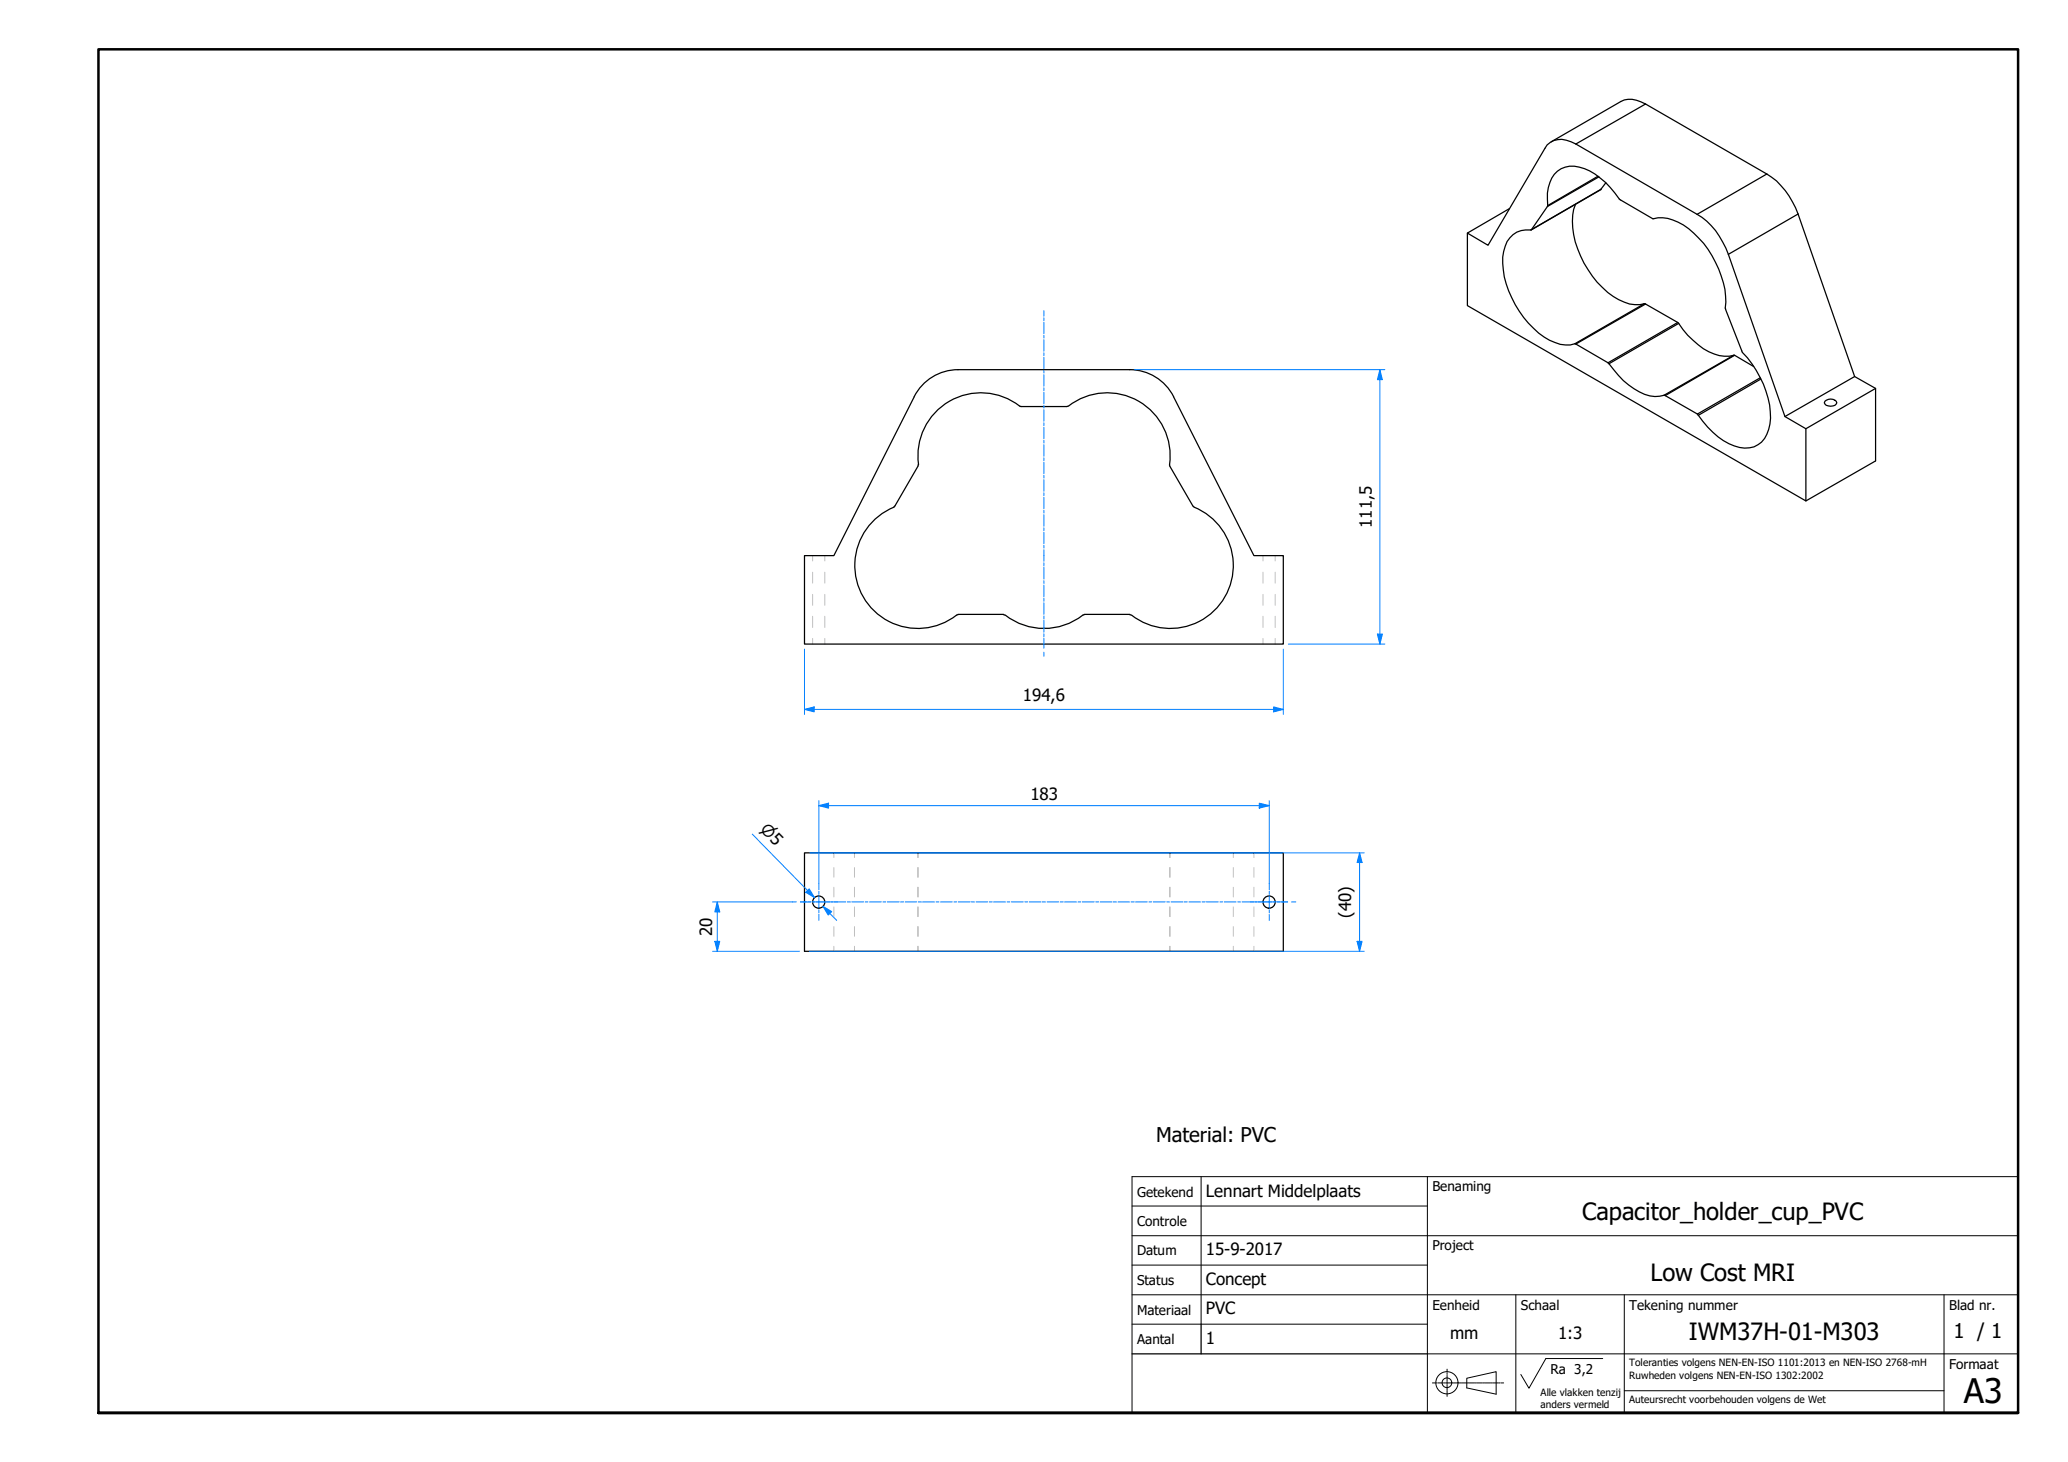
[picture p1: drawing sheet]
<svg xmlns="http://www.w3.org/2000/svg" width="420mm" height="297mm" viewBox="0 0 420 297" stroke-linecap="round" stroke-linejoin="round" font-family="sans-serif">
<!-- layer: Hidden Edges(TU) -->
<g fill="none" stroke="#c0c0c0" stroke-width=".2">
<path d="M165.1 112.9v1.1M165.1 116.3v2.2M167.6 112.9v1.1M167.6 116.3v2.2M256.6 112.9v1.1M256.6 116.3v2.2M259.1 112.9v1.1M259.1 116.3v2.2M165.1 120.8v2.2M165.1 125.2v2.3M165.1 129.7v1.2M167.6 120.8v2.2"/>
<path d="M167.6 125.2v2.3M167.6 129.7v1.2M256.6 120.8v2.2M256.6 125.2v2.3M256.6 129.7v1.2M259.1 120.8v2.2M259.1 125.2v2.3M259.1 129.7v1.2M169.4 173.3v.9M169.4 176.3v1.9M173.6 173.3v.9M173.6 176.3v1.9"/>
<path d="M186.4 173.3v.9M186.4 176.3v1.9M186.6 173.3v.9M186.6 176.3v1.9M237.6 173.3v.9M237.6 176.3v1.9M237.7 173.3v.9M237.7 176.3v1.9M250.6 173.3v.9M250.6 176.3v1.9M254.8 173.3v.9M254.8 176.3v1.9"/>
<path d="M169.4 180.3v1.9M169.4 184.3v1.9M169.4 188.3v1.9M169.4 192.3v1M173.6 180.3v1.9M173.6 184.3v1.9M173.6 188.3v1.9M173.6 192.3v1M186.4 180.3v1.9M186.4 184.3v1.9M186.4 188.3v1.9M186.4 192.3v1"/>
<path d="M186.6 180.3v1.9M186.6 184.3v1.9M186.6 188.3v1.9M186.6 192.3v1M237.6 180.3v1.9M237.6 184.3v1.9M237.6 188.3v1.9M237.6 192.3v1M237.7 180.3v1.9M237.7 184.3v1.9M237.7 188.3v1.9M237.7 192.3v1"/>
<path d="M250.6 180.3v1.9M250.6 184.3v1.9M250.6 188.3v1.9M250.6 192.3v1M254.8 180.3v1.9M254.8 184.3v1.9M254.8 188.3v1.9M254.8 192.3v1"/>
</g>
<!-- layer: Visible Edges(TU) -->
<g fill="none" stroke="#000" stroke-width=".25">
<path d="M314.3 29.4a4.2 4.2 0 0 1 4.9-.6l25.6 14.7a14.9 14.9 0 0 1 6.4 8.2l11.4 32.9 4.3 2.5v14.7l-68.8-39.7v-14.7l4.2 2.4zM315.2 28.8l14.1-8.2a5 5 0 0 1 5 .5l24.7 14.3a15.5 15.5 0 0 1 6.3 8.1l11.5 33 4.3 2.4v14.7l-14.2 8.2M316.4 34.8a5.3 5.3 0 0 1 5.5-.5 16.5 16.5 0 0 1 7.2 6.3l6.7 3.8a7.6 7.6 0 0 1 6.2 1.3 20.2 20.2 0 0 1 8.6 15.7v1.5l3.3 8.6a21.2 21.2 0 0 1 5.8 12.1 7.9 7.9 0 0 1-1.8 6.2 5.2 5.2 0 0 1-5.5 .8 16.7 16.7 0 0 1-7.5-6.5l-6.7-3.8a6.8 6.8 0 0 1-6.2-1.3 21.9 21.9 0 0 1-5.3-5.3l-6.7-3.9a6.5 6.5 0 0 1-5.2-.7 19.9 19.9 0 0 1-9.5-16.9 5.8 5.8 0 0 1 2.9-5 6.1 6.1 0 0 1 2.9-.5l3.3-4.7a9.7 9.7 0 0 1 1.4-6.6zM326.3 37.1l-1.1 1.4-14.1 8.2M306.6 42.4l-8.5 5M320.1 41.5a12.5 12.5 0 0 0 .4 9.1 18.1 18.1 0 0 0 9.5 10.8 6.6 6.6 0 0 0 4.2 .3l6.7 3.8a17 17 0 0 0 7.4 6.4 6.6 6.6 0 0 0 4.1 .3l3.9 2.3M376.8 76.5l-14.2 8.1M381.1 78.9l-14.2 8.2M186.5 94.7l-4.9 8.2M186.6 94.4l-.1 .3M207.2 82.5a12.8 12.8 0 0 0-14.3-1 12.8 12.8 0 0 0-6.3 12.9M207.2 82.5l.3 .1"/>
<path d="M207.5 82.6h9.2M217 82.5l-.3 .1M217.1 82.5a12.9 12.9 0 0 1 14.4-.9 12.9 12.9 0 0 1 6.2 13.1M237.7 94.7l4.8 8.2M238.4 80.6a10 10 0 0 0-8.8-5.5h-34.9a10 10 0 0 0-9 5.5l-16.3 32.3h-6v18h97.3v-18h-5.9l-16.4-32.3M370.8 81.5a1.54 1.54 0 0 1 2.4 .3 1.5 1.5 0 0 1-2.6 0zM181.7 103a12.8 12.8 0 0 0-6.3 18.3 12.8 12.8 0 0 0 18.9 3.7M242.6 103a12.8 12.8 0 0 1 6.3 18.3 12.8 12.8 0 0 1-19 3.7M194.6 124.8h9.3M194.7 124.9l-.3 .1M203.9 124.9l.3 .1M204.2 125a12.8 12.8 0 0 0 15.8 0"/>
<path d="M220.3 124.8h9.3M220.3 124.9l-.3 .1M229.5 124.9l.3 .1M163.4 173.3h97.3v20h-97.3z"/>
<circle cx="166.3" cy="183.3" r="1.24"/>
<circle cx="257.8" cy="183.3" r="1.24"/>
</g>
<!-- layer: Visible Tangent Edges(TU) -->
<g fill="none" stroke="#000" stroke-width=".25">
<path d="M324.7 35.8l-10.2 6M324.9 35.9l-10.5 6.1M325.2 38.5l-14.1 8.2M334.3 21.1l-14.1 8.2M359 35.4l-14.2 8.1M365.3 43.5l-14.1 8.2M334.1 61.7l-14.1 8.1M334.3 61.8l-14.1 8.1M340.9 65.5l-14.2 8.2M341.1 65.7l-14.2 8.2M352.2 72.2l-14.1 8.1M352.4 72.2l-14.1 8.2"/>
<path d="M357.6 76.8l-12.7 7.3M357.8 77l-12.7 7.4"/>
</g>
<!-- layer: Visible (ISO) -->
<path d="M20 287.1v-277.1h390v277.1h-390h390" fill="none" stroke="#000" stroke-width=".51"/>
<!-- layer: Sketch Geometry(TU) -->
<g fill="none" stroke="#000" stroke-width=".2">
<path d="M230 239.1h180v48h-180zM244 239.1v29.9M290 239.1v48M230 245h60M230 251.1h180M230 257h60M230 269h60M230 263.1h180M290 275.1h120M308 263.1v24M314.1 276h11.5M330 263.1v24"/>
<path d="M395 263.1v24M330 282.6h65"/>
</g>
<path d="M230 275.1h60M244 269v6.1" fill="none" stroke="#000" stroke-width=".25"/>
<!-- layer: Leader Lines(TU) -->
<g fill="none" stroke="#000" stroke-width=".2">
<path d="M314.1 276l-3.5 6.1-1.6-2.8M298 280l6-1.3v4.6l-6-1.3z"/>
<circle cx="294" cy="280.9" r="2.25"/>
<circle cx="294" cy="280.9" r=".98"/>
</g>
<!-- layer: Centerline(TU) -->
<g fill="none" stroke="#000" stroke-width=".2">
<path d="M294 278.2v.6M294 279v.3M294 279.4v1.3M291 281h.5M291.7 281h.2M292.1 281h1.1M293.3 281h.3M293.7 281h1.1M294 280.8v.3M294 281.3v1.2M294 282.6v.3M294 283.1v.6"/>
<path d="M294.9 281h.2M295.3 281h1.1M296.5 281h.3M296.9 281h1.1M298.1 281h.3M298.5 281h1.1M299.7 281h.3M300.1 281h1.1M301.3 281h.3M301.8 281h1M303 281h.2M303.3 281h1.1"/>
<path d="M304.5 281h.3M305 281h.5"/>
</g>
<!-- layer: Dimensions(TU) -->
<path d="M166.4 163.7h1.9" fill="none" stroke="#0080ff" stroke-width=".2"/>
<path d="M166.4 163.7l1.9-.5v1z" fill-rule="evenodd" fill="#0080ff"/>
<path d="M166.4 163.7l1.9-.5v1zM255.8 163.7h2.1" fill="none" stroke="#0080ff" stroke-width=".2"/>
<path d="M255.8 163.2l2.1 .5-2.1 .5z" fill-rule="evenodd" fill="#0080ff"/>
<path d="M166.4 162.7v16.8M168.3 163.7h87.5M255.8 163.2l2.1 .5-2.1 .5zM257.9 162.7v16.8M276.2 191.2v2.1" fill="none" stroke="#0080ff" stroke-width=".2"/>
<path d="M275.7 191.2h1l-.5 2.1z" fill-rule="evenodd" fill="#0080ff"/>
<path d="M276.2 173.3v1.9M275.7 191.2h1l-.5 2.1z" fill="none" stroke="#0080ff" stroke-width=".2"/>
<path d="M276.2 173.3l.5 1.9h-1z" fill-rule="evenodd" fill="#0080ff"/>
<path d="M164.5 173.3h112.7M276.2 173.3l.5 1.9h-1zM276.2 175.2v16M145.7 191.2v2.1M164.5 193.3h112.7" fill="none" stroke="#0080ff" stroke-width=".2"/>
<path d="M145.2 191.2h1l-.5 2.1z" fill-rule="evenodd" fill="#0080ff"/>
<path d="M145.2 191.2h1l-.5 2.1zM145.7 183.2v2.1" fill="none" stroke="#0080ff" stroke-width=".2"/>
<path d="M145.7 183.2l.5 2.1h-1z" fill-rule="evenodd" fill="#0080ff"/>
<path d="M280.4 128.8v2.1M144.8 193.3h17.6M144.8 183.2h16.2M145.7 183.2l.5 2.1h-1zM145.7 185.3v5.9" fill="none" stroke="#0080ff" stroke-width=".2"/>
<path d="M279.8 128.8h1.1l-.5 2.1z" fill-rule="evenodd" fill="#0080ff"/>
<path d="M280.4 75.1v2M279.8 128.8h1.1l-.5 2.1z" fill="none" stroke="#0080ff" stroke-width=".2"/>
<path d="M280.4 75.1l.5 2h-1.1z" fill-rule="evenodd" fill="#0080ff"/>
<path d="M230.5 75.1h50.9M280.4 75.1l.5 2h-1.1zM280.4 77.1v51.7M261.7 130.9h19.7M164.1 181l1.4 1.4" fill="none" stroke="#0080ff" stroke-width=".2"/>
<path d="M164.4 180.6l1.1 1.8-1.8-1.1z" fill-rule="evenodd" fill="#0080ff"/>
<path d="M164.4 180.6l1.1 1.8-1.8-1.1zM167.2 184.1l1.4 1.5" fill="none" stroke="#0080ff" stroke-width=".2"/>
<path d="M167.2 184.1l1.8 1.1-.7 .7z" fill-rule="evenodd" fill="#0080ff"/>
<path d="M258.8 144.1h1.9M152.8 169.5l12.7 12.9M167.2 184.1l1.8 1.1-.7 .7zM168.6 185.6l1.4 1.4" fill="none" stroke="#0080ff" stroke-width=".2"/>
<!-- layer: Center Mark(TU) -->
<g fill="none" stroke="#0080ff" stroke-width=".2">
<path d="M166.4 179.5v1.3M257.9 179.5v1.3M162.6 183.2h1.2M164.1 183.2h.7M165.1 183.2h2.5M166.4 181.1v.6M166.4 182v2.5M166.4 184.8v.7M166.4 185.8v1.2M167.9 183.2h.6M168.8 183.2h1.3M254.1 183.2h1.2"/>
<path d="M255.7 183.2h.6M256.6 183.2h2.5M257.9 181.1v.6M257.9 182v2.5M257.9 184.8v.7M257.9 185.8v1.2M259.4 183.2h.6M260.3 183.2h1.3"/>
</g>
<!-- layer: Centerline(TU) -->
<g fill="none" stroke="#0080ff" stroke-width=".2">
<path d="M212.1 63.1v1.1M212.1 64.6v.5M212.1 65.5v2.3M212.1 68.1v.6M212.1 69v2.4M212.1 71.7v.5M212.1 72.6v2.3M212.1 75.2v.6M212.1 76.1v2.4M212.1 78.8v.6M212.1 79.7v2.3M212.1 82.3v.6"/>
<path d="M212.1 83.2v2.4M212.1 85.9v.6M212.1 86.8v2.3M212.1 89.5v.5M212.1 90.3v2.4M212.1 93v.6M212.1 93.9v2.4M212.1 96.6v.5M212.1 97.5v2.3M212.1 100.1v.6M212.1 101v2.4M212.1 103.7v.6"/>
<path d="M212.1 104.6v2.3M212.1 107.2v.6M212.1 108.1v2.4M212.1 110.8v.6M212.1 111.7v2.3M212.1 114.3v.7M212.1 115.2v2.5M212.1 118v.5M212.1 118.9v2.4M212.1 121.6v.6M212.1 122.5v2.3M212.1 125.1v.7"/>
<path d="M212.1 126v2.4M212.1 128.8v.5M212.1 129.7v2M212.1 132.5v.8"/>
</g>
<!-- layer: Dimensions(TU) -->
<path d="M258.8 143.6l1.9 .5-1.9 .5z" fill-rule="evenodd" fill="#0080ff"/>
<path d="M163.4 144.1h2M258.8 143.6l1.9 .5-1.9 .5z" fill="none" stroke="#0080ff" stroke-width=".2"/>
<path d="M163.4 144.1l2-.5v1z" fill-rule="evenodd" fill="#0080ff"/>
<path d="M163.4 131.9v13.2M260.7 131.9v13.2M163.4 144.1l2-.5v1zM165.4 144.1h93.4" fill="none" stroke="#0080ff" stroke-width=".2"/>
<!-- layer: Centerline(TU) -->
<g fill="none" stroke="#0080ff" stroke-width=".2">
<path d="M161 183.2h.8M162.6 183.2h2.1M165 183.2h.5M165.9 183.2h2.4M168.5 183.2h.7M169.5 183.2h2.3M172.1 183.2h.7M173 183.2h2.5M175.8 183.2h.5M176.7 183.2h2.4M179.4 183.2h.6M180.3 183.2h2.4"/>
<path d="M182.9 183.2h.7M183.9 183.2h2.3M186.6 183.2h.6M187.5 183.2h2.4M190.2 183.2h.6M191.1 183.2h2.4M193.8 183.2h.6M194.7 183.2h2.4M197.4 183.2h.6M198.3 183.2h2.4M201 183.2h.6M201.9 183.2h2.4"/>
<path d="M204.6 183.2h.6M205.5 183.2h2.4M208.2 183.2h.6M209.1 183.2h2.4M211.8 183.2h.6M212.7 183.2h2.4M215.4 183.2h.6M216.3 183.2h2.4M219 183.2h.6M219.9 183.2h2.4M222.6 183.2h.6M223.5 183.2h2.4"/>
<path d="M226.2 183.2h.6M227.1 183.2h2.4M229.8 183.2h.6M230.7 183.2h2.4M233.4 183.2h.6M234.3 183.2h2.4M237 183.2h.6M237.9 183.2h2.4M240.6 183.2h.6M241.6 183.2h2.3M244.2 183.2h.7M245.1 183.2h2.4"/>
<path d="M247.8 183.2h.6M248.7 183.2h2.4M251.5 183.2h.5M252.3 183.2h2.5M255 183.2h.7M256 183.2h2.3M258.6 183.2h.7M259.5 183.2h2.1M262.4 183.2h.9"/>
</g>
<text font-size="6.9" x="399" y="285">A3</text>
<g font-size="4.8">
<text x="321.4" y="247.9">Capacitor_holder_cup_PVC</text>
<text x="335.3" y="260.3">Low Cost MRI</text>
<text x="343.2" y="272.3">IWM37H-01-M303</text>
</g>
<g font-size="4.1">
<text x="234.9" y="232">Material: PVC</text>
<text x="396.9" y="271.8">1 / 1</text>
</g>
<g font-size="3.4">
<text x="278.7" y="107.2" transform="rotate(-90 278.7 107.2)">111,5</text>
<text x="207.8" y="142.5">194,6</text>
<text x="209.4" y="162.6">183</text>
<text x="144.7" y="190.1" transform="rotate(-90 144.7 190.1)">20</text>
<text x="274.5" y="186.4" transform="rotate(-90 274.5 186.4)">(40)</text>
<text x="245" y="243.1">Lennart Middelplaats</text>
<text x="245" y="255.1">15-9-2017</text>
<text x="245" y="261.1">Concept</text>
<text x="245" y="267.1">PVC</text>
<text x="245" y="273">1</text>
<text x="294.6" y="272">mm</text>
<text x="316.5" y="272.1">1:3</text>
</g>
<text font-size="3.2" x="154.3" y="168.7" transform="rotate(46 154.3 168.7)">⌀5</text>
<g font-size="2.7">
<text x="231" y="243.1">Getekend</text>
<text x="291" y="242">Benaming</text>
<text x="231" y="249.1">Controle</text>
<text x="231" y="255.1">Datum</text>
<text x="291" y="254">Project</text>
<text x="231" y="261.1">Status</text>
<text x="231" y="267.1">Materiaal</text>
<text x="291" y="266.1">Eenheid</text>
<text x="309" y="266.1">Schaal</text>
<text x="331" y="266.1">Tekening nummer</text>
<text x="396" y="266.1">Blad nr.</text>
<text x="231" y="273.1">Aantal</text>
<text x="315" y="279.1">Ra 3,2</text>
<text x="396" y="278.1">Formaat</text>
</g>
<g font-size="2">
<text x="331" y="277.6">Toleranties volgens NEN-EN-ISO 1101:2013 en NEN-ISO 2768-mH</text>
<text x="331" y="280.1">Ruwheden volgens NEN-EN-ISO 1302:2002</text>
<text x="313" y="283.6">Alle vlakken tenzij</text>
<text x="313" y="286.1">anders vermeld</text>
<text x="331" y="285.1">Auteursrecht voorbehouden volgens de Wet</text>
</g>
</svg>
